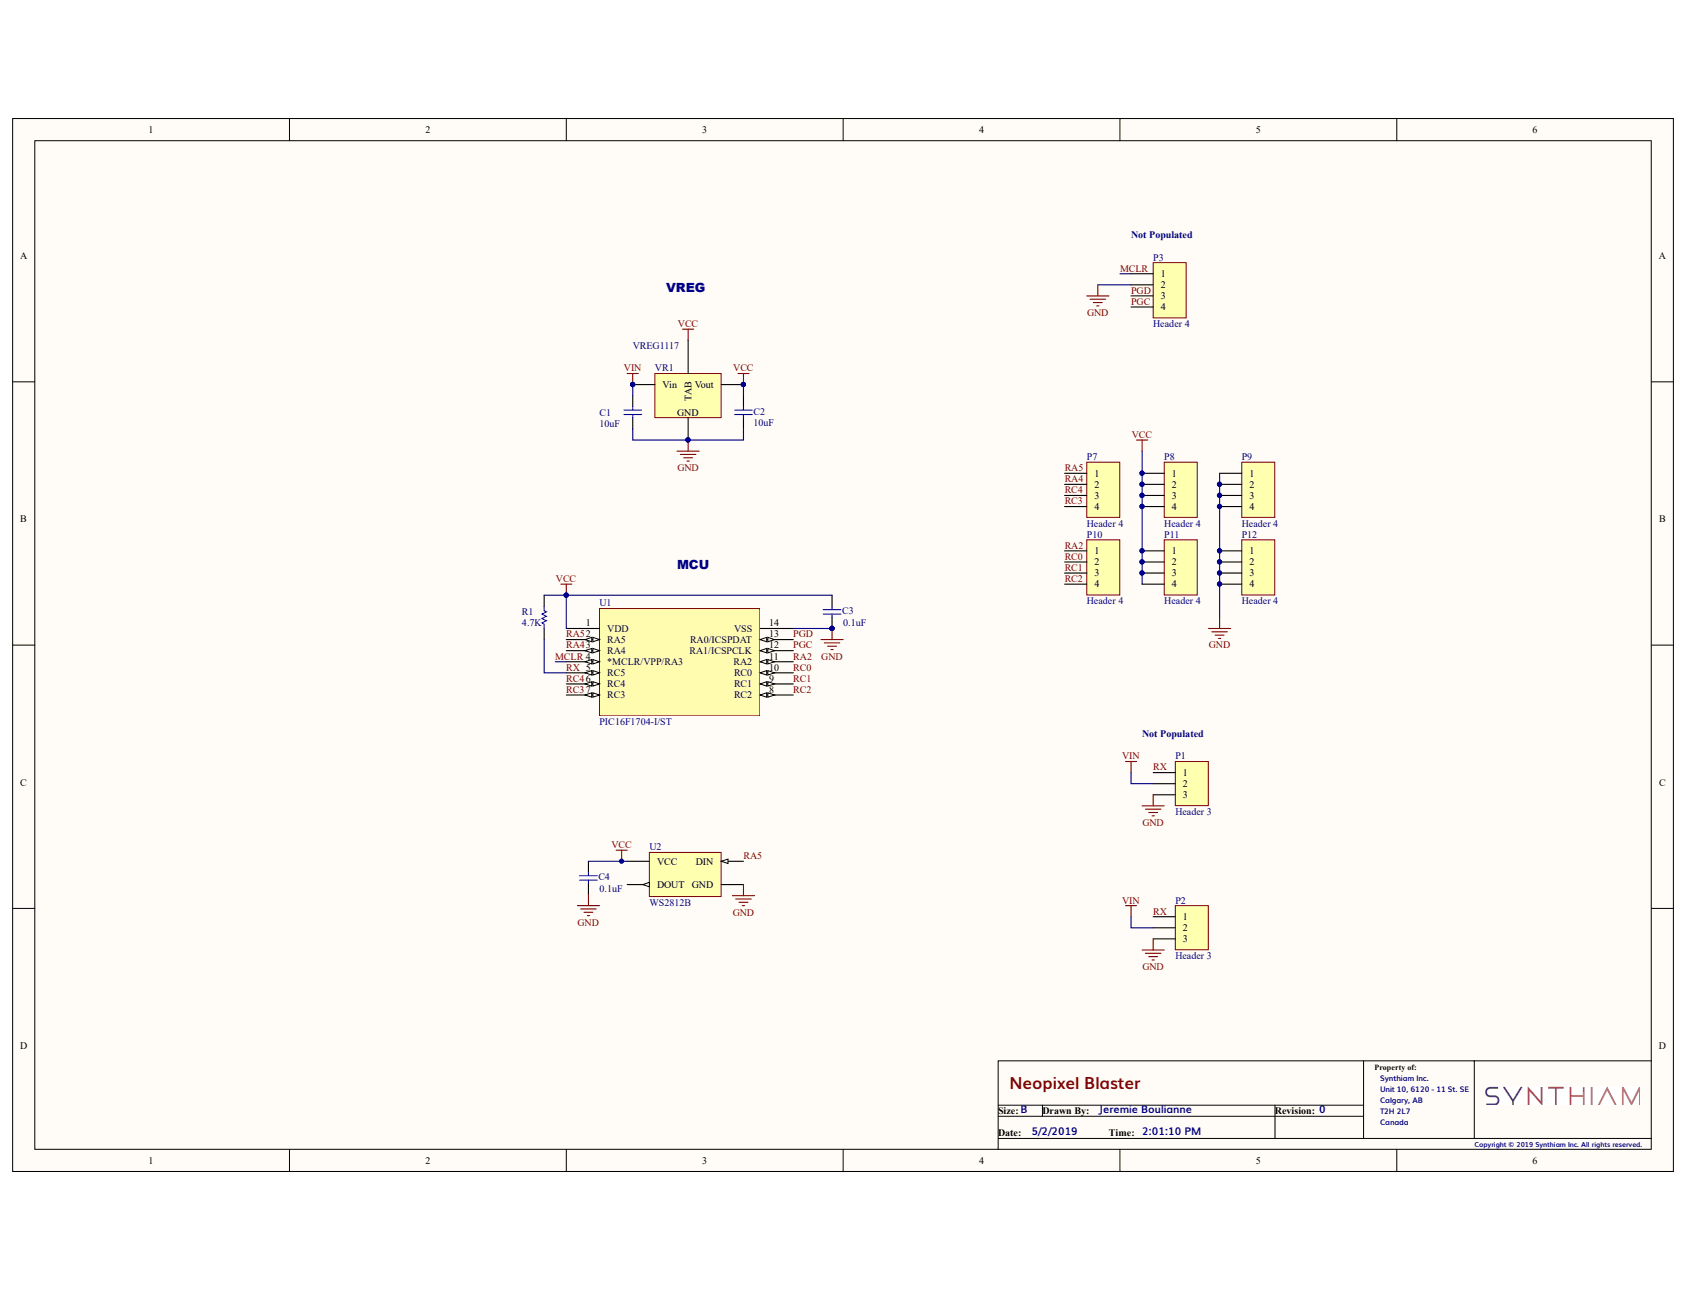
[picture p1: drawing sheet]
# Altium schematic sheet E-21 Neopixel Blaster.SchDoc: Neopixel Blaster
size B; DrawnBy: Jeremie Boulianne; Organization: Synthiam Inc.; Address1: Unit 10, 6120 - 11 St. SE; Address2: Calgary, AB; Address3: T2H 2L7; Address4: Canada; Revision: 0

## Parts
C1  value 10uF  [0805]  (hidden comment: Cap)
C2  value 10uF  [0805]  (hidden comment: Cap)
C3  value 0.1uF  [0805 TIGHT]  (hidden comment: 18pF)
C4  value 0.1uF  [0805 TIGHT]  (hidden comment: 18pF)
P1  Header 3  [HDR1X3]
P2  Header 3  [JST-PH 3-PIN]
P3  Header 4  [MINI PROG4]
P7  Header 4  [HDR1X4]
P8  Header 4  [HDR1X4]
P9  Header 4  [HDR1X4]
P10  Header 4  [HDR1X4]
P11  Header 4  [HDR1X4]
P12  Header 4  [HDR1X4]
R1  value 4.7K  [0805 TIGHT]  (hidden comment: Res1)
U1  PIC16F1704-I/ST  [TSSOP14]
U2  WS2812B  [ws2812b]
VR1  VREG1117  [VREG1117]

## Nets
GND: C1.2 C2.2 C3.1 C4.1 P1.3 P2.3 P3.2 P9.1 P9.2 P9.3 P9.4 P12.1 P12.2 P12.3 P12.4 U1.14(VSS) U2.3(GND) VR1.1(GND)
VCC: C2.1 C3.2 C4.2 P8.1 P8.2 P8.3 P8.4 P11.1 P11.2 P11.3 P11.4 R1.2 U1.1(VDD) U2.1(VCC) VR1.2(Vout)
VIN: C1.1 P1.2 P2.2 VR1.3(Vin)
MCLR: P3.1 U1.4(*MCLR/VPP/RA3)
PGC: P3.4 U1.12(RA1/ICSPCLK)
PGD: P3.3 U1.13(RA0/ICSPDAT)
RA2: P10.1 U1.11(RA2)
RA4: P7.2 U1.3(RA4)
RA5: P7.1 U1.2(RA5) U2.4(DIN)
RC0: P10.2 U1.10(RC0)
RC1: P10.3 U1.9(RC1)
RC2: P10.4 U1.8(RC2)
RC3: P7.4 U1.7(RC3)
RC4: P7.3 U1.6(RC4)
RX: P1.1 P2.1 R1.1 U1.5(RC5)

Not connected (* = marked no-connect by the designer): U2 2(DOUT)

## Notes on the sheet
- (near P3) Not Populated
- VREG
- MCU
- (near P1) Not Populated
